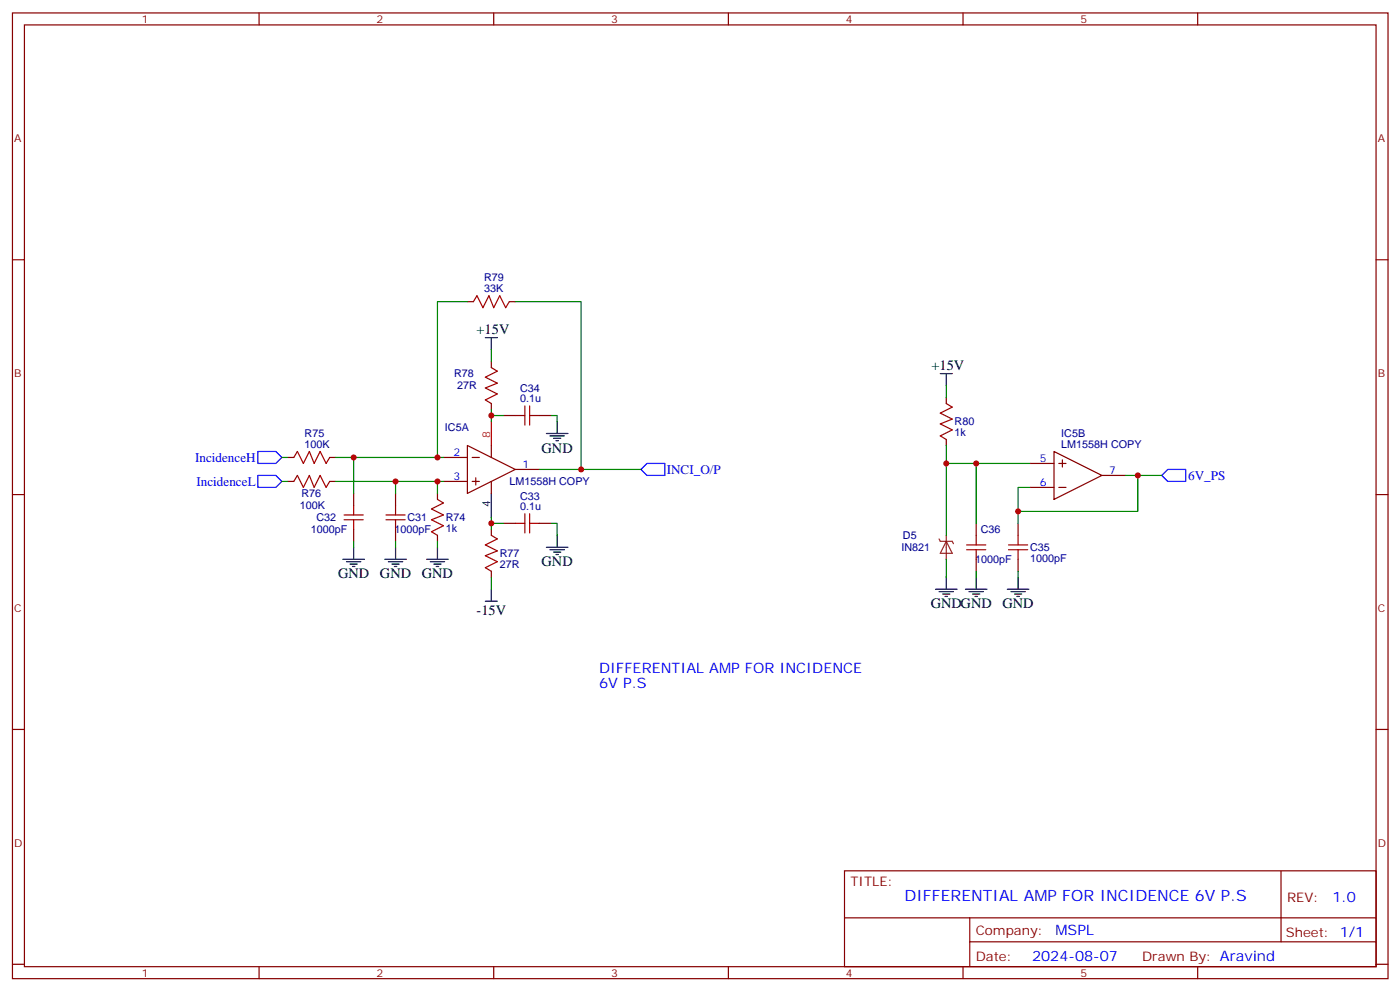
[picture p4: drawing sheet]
<svg xmlns="http://www.w3.org/2000/svg" width="413mm" height="292mm" viewBox="0 0 413 292" stroke-linecap="round" stroke-linejoin="round" font-family="sans-serif">
<g fill="none" stroke="#870000" stroke-width=".35">
<path d="M3.7 3.8h405.3v284.3h-405.3zM7.2 7.3h398.3v277.3h-398.3zM76.3 3.8v3.5M145.5 3.8v3.5M214.6 3.8v3.5M283.8 3.8v3.5M352.9 3.8v3.5M3.7 76.5h3.5M405.5 76.5h3.5M137.7 88.8h1.8M150.1 88.8h1.7M144.8 106.5v1.7"/>
<path d="M144.8 118.8v1.8M278.8 117.1v1.7M84.8 134.7h1.8M97.2 134.7h1.7M130.7 134.7h7M137.7 131.2l14.1 7-14.1 7.1zM139.1 134.7h2.2M144.8 131.2v3.5M148.3 122.3h3.5M151.8 138.2h7.1M158.9 122.3h3.5M278.8 129.4v1.8"/>
<path d="M303.5 136.5h7.1M310.6 132.9l14.1 7.1-14.1 7zM312 136.5h2.1M313.1 135.4v2.1M324.7 140h7.1M3.7 145.6h3.5M84.8 141.7h1.8M97.2 141.7h1.7M104.2 145.3v3.5M104.2 155.9v3.5M116.6 145.3v3.5M116.6 155.9v3.5"/>
<path d="M128.9 145.3v1.7M128.9 157.6v1.8M130.7 141.7h7M139.1 141.7h2.2M140.2 140.7v2.1M144.8 141.7v3.6M144.8 155.9v1.7M148.3 154.1h3.5M158.9 154.1h3.5M287.7 154.1v3.5M300 154.1v3.5M303.5 143.5h7.1"/>
<path d="M312 143.5h2.1M405.5 145.6h3.5M144.8 168.2v1.8M287.7 164.7v3.5M300 164.7v3.5M3.7 214.8h3.5M405.5 214.8h3.5M248.8 256.4h156.7v28.2h-156.7zM377.5 256.4v20.9M248.9 270.2h156.5M285.8 277.3h119.6M285.8 270.2v14.2"/>
<path d="M3.7 283.9h3.5M76.3 284.6v3.5M145.5 284.6v3.5M214.6 284.6v3.5M283.8 284.6v3.5M352.9 284.6v3.5M405.5 283.9h3.5"/>
</g>
<g fill="none" stroke="#000" stroke-width=".35">
<path d="M143 99.4h3.5M144.8 99.4v3.5M277.1 110h3.5M278.8 110v3.5M161 127.6h6.4M162.1 128.3h4.2M163.1 129h2.1M163.8 129.8h.7M164.2 124.1v3.5M144.8 145.3v7M164.2 157.6v3.5M101 164.7h6.4"/>
<path d="M102.1 165.4h4.2M103.2 166.1h2.1M103.9 166.8h.7M104.2 161.1v3.6M113.4 164.7h6.3M114.4 165.4h4.3M115.5 166.1h2.1M116.2 166.8h.7M116.6 161.1v3.6M125.7 164.7h6.4M126.8 165.4h4.2M127.8 166.1h2.2"/>
<path d="M128.6 166.8h.7M128.9 161.1v3.6M143 177h3.5M144.8 173.5v3.5M161 161.1h6.4M162.1 161.9h4.2M163.1 162.6h2.1M163.8 163.3h.7M275.7 173.5h6.3M276.7 174.2h4.3M277.8 174.9h2.1M278.5 175.6h.7"/>
<path d="M278.8 170v3.5M284.5 173.5h6.3M285.5 174.2h4.3M286.6 174.9h2.1M287.3 175.6h.7M287.7 170v3.5M296.8 173.5h6.4M297.9 174.2h4.2M298.9 174.9h2.2M299.6 175.6h.8M300 170v3.5"/>
</g>
<path d="M144.8 124.1v7.1" fill="none" stroke="#f00" stroke-width=".35"/>
<g fill="none" stroke="#a10000" stroke-width=".35">
<path d="M139.5 88.8l1-1.7 1.8 3.5 1.8-3.5 1.4 3.5 1.7-3.5 1.8 3.5 1.1-1.8M144.8 108.2l1.7 1.1-3.5 1.8 3.5 1.7-3.5 1.4 3.5 1.8-3.5 1.8 1.8 1M154.7 119.5v5.7M156.1 119.5v5.7M278.8 118.8l1.8 1.1-3.5 1.7 3.5 1.8-3.5 1.4 3.5 1.8-3.5 1.7 1.7 1.1M86.6 134.7l1-1.8 1.8 3.6 1.8-3.6 1.4 3.6 1.7-3.6 1.8 3.6 1.1-1.8M151.8 122.3h2.9M156.1 122.3h2.8M86.6 141.7l1-1.7 1.8 3.5 1.8-3.5 1.4 3.5 1.7-3.5 1.8 3.5 1.1-1.8M101.4 153h5.6M101.4 151.6h5.6M104.2 148.8v2.8"/>
<path d="M104.2 153v2.9M113.7 153h5.7M113.7 151.6h5.7M116.6 148.8v2.8M116.6 153v2.9M128.9 147l1.8 1.1-3.6 1.8 3.6 1.7-3.6 1.4 3.6 1.8-3.6 1.8 1.8 1M144.8 157.6l1.7 1.1-3.5 1.7 3.5 1.8-3.5 1.4 3.5 1.8-3.5 1.7 1.8 1.1M151.8 154.1h2.9M154.7 151.3v5.6M156.1 154.1h2.8M156.1 151.3v5.6M287.7 157.6v2.8"/>
<path d="M300 157.6v2.8M284.8 161.9h5.7M284.8 160.4h5.7M287.7 161.9v2.8M297.2 161.9h5.6M297.2 160.4h5.6M300 161.9v2.8"/>
</g>
<g fill="none" stroke="#008700" stroke-width=".35">
<path d="M137.7 88.8h-8.8v45.9M151.8 88.8h19.4v49.4h-12.3M144.8 102.9v3.6M278.8 113.5v3.6M83 134.7h1.8M98.9 134.7h31.8M104.2 134.7v10.6M144.8 120.6v3.5M144.8 122.3h3.5M162.4 122.3h1.8v1.8M171.2 138.2h17.7M278.8 131.2v26.4"/>
<path d="M278.8 136.5h8.9M303.5 136.5h-15.8v17.6M331.8 140h3.5v10.6h-35.3M335.3 140h7M83 141.7h1.8M98.9 141.7h31.8M104.2 159.4v1.7M116.6 141.7v3.6M116.6 159.4v1.7M128.9 141.7v3.6M128.9 159.4v1.7M144.8 152.3v3.6"/>
<path d="M144.8 154.1h3.5M162.4 154.1h1.8v3.5M303.5 143.5h-3.5v10.6M144.8 170v3.5M278.8 164.7v5.3M287.7 168.2v1.8M300 168.2v1.8"/>
</g>
<path d="M76 132.9h5.3l1.7 1.8-1.7 1.8h-5.3zM76 140h5.3l1.7 1.7-1.7 1.8h-5.3zM188.9 138.2l1.7-1.7h5.3v3.5h-5.3zM342.3 140l1.8-1.8h5.3v3.5h-5.3z" fill="none" stroke="#00f" stroke-width=".35"/>
<path d="M276.7 158.7l.4 .7h3.5l.4 .7M278.8 159.4l1.8 3.5h-3.5zM278.8 157.6v7.1" fill="none" stroke="#8c2424" stroke-width=".35"/>
<g fill="#c00">
<circle cx="104.2" cy="134.7" r=".88"/>
<circle cx="116.6" cy="141.7" r=".88"/>
<circle cx="128.9" cy="141.7" r=".88"/>
<circle cx="144.8" cy="154.1" r=".88"/>
<circle cx="144.8" cy="122.3" r=".88"/>
<circle cx="128.9" cy="134.7" r=".88"/>
<circle cx="171.2" cy="138.2" r=".88"/>
<circle cx="287.7" cy="136.5" r=".88"/>
<circle cx="300" cy="150.6" r=".88"/>
<circle cx="335.3" cy="140" r=".88"/>
<circle cx="278.8" cy="136.5" r=".88"/>
</g>
<text font-size="4.6" fill="#00f" x="266.5" y="265.2">DIFFERENTIAL AMP FOR INCIDENCE 6V P.S</text>
<g font-size="4.2">
<text x="140.4" y="98.3">+15V</text>
<text x="274.5" y="108.9">+15V</text>
<text x="159.6" y="133.3">GND</text>
<text x="159.6" y="166.8">GND</text>
<text x="99.6" y="170.3">GND</text>
<text x="112" y="170.3">GND</text>
<text x="124.3" y="170.3">GND</text>
<text x="274.2" y="179.1">GNDGND</text>
<text x="295.4" y="179.1">GND</text>
<text x="140.4" y="181">-15V</text>
</g>
<g font-size="4.2" fill="#00f">
<text x="176.5" y="198.2">DIFFERENTIAL AMP FOR INCIDENCE</text>
<text x="176.5" y="202.4">6V P.S</text>
<text x="392.6" y="265.7">1.0</text>
<text x="311" y="275.2">MSPL</text>
<text x="304.1" y="283">2024-08-07</text>
</g>
<g font-size="3.9" fill="#00f">
<text x="57.5" y="135.9">IncidenceH</text>
<text x="57.9" y="143">IncidenceL</text>
<text x="196.5" y="139.5">INCI_O/P</text>
<text x="350.1" y="141.3">6V_PS</text>
</g>
<g font-size="3.9" fill="#800">
<text x="250.6" y="261">TITLE:</text>
<text x="379.2" y="265.7">REV:</text>
<text x="287.5" y="275.2">Company:</text>
<text x="378.9" y="275.8">Sheet: 1/1</text>
<text x="287.5" y="282.9">Date:</text>
<text x="336.6" y="282.9">Drawn By: Aravind</text>
</g>
<g font-size="3.2" fill="#800">
<text x="41.8" y="6.8">1</text>
<text x="110.9" y="6.8">2</text>
<text x="180.1" y="6.8">3</text>
<text x="249.2" y="6.8">4</text>
<text x="318.3" y="6.8">5</text>
<text x="4.2" y="41.9">A</text>
<text x="406" y="41.9">A</text>
<text x="4.2" y="111.1">B</text>
<text x="406" y="111.1">B</text>
<text x="4.2" y="180.2">C</text>
<text x="406" y="180.2">C</text>
<text x="4.2" y="249.3">D</text>
<text x="406" y="249.3">D</text>
<text x="41.8" y="287.6">1</text>
<text x="110.9" y="287.6">2</text>
<text x="180.1" y="287.6">3</text>
<text x="249.2" y="287.6">4</text>
<text x="318.3" y="287.6">5</text>
</g>
<g font-size="3.2" fill="#000080">
<text x="142.7" y="82.8">R79</text>
<text x="142.7" y="86">33K</text>
<text x="133.8" y="111.1">R78</text>
<text x="134.7" y="114.6">27R</text>
<text x="153.3" y="118.5">0.1u</text>
<text x="153.3" y="115.3">C34</text>
<text x="281.3" y="125.3">R80</text>
<text x="89.8" y="131.9">100K</text>
<text x="89.8" y="128.7">R75</text>
<text x="131.1" y="127">IC5A</text>
<text x="281.3" y="128.4">1k</text>
<text x="312.7" y="131.8">LM1558H COPY</text>
<text x="312.7" y="128.7">IC5B</text>
<text x="150.1" y="142.9">LM1558H COPY</text>
<text x="88.4" y="149.9">100K</text>
<text x="88.8" y="146.4">R76</text>
<text x="153.3" y="147.1">C33</text>
<text x="93.2" y="153.4">C32</text>
<text x="120.1" y="153.5">C31</text>
<text x="131.4" y="153.5">R74</text>
<text x="153.3" y="150.2">0.1u</text>
<text x="91.6" y="157">1000pF</text>
<text x="116.3" y="157">1000pF</text>
<text x="131.4" y="156.6">1k</text>
<text x="266.1" y="158.7">D5</text>
<text x="289" y="157">C36</text>
<text x="147.2" y="167.2">27R</text>
<text x="147.2" y="164.1">R77</text>
<text x="265.6" y="162.3">IN821</text>
<text x="287.4" y="165.8">1000pF</text>
<text x="303.5" y="165.5">1000pF</text>
<text x="303.5" y="162.3">C35</text>
</g>
<text font-size="3.2" fill="#f00" x="144.4" y="129" transform="rotate(-90 144.4 129)">8</text>
<g font-size="3.2" fill="#00f">
<text x="133.6" y="134.3">2</text>
<text x="154" y="137.9">1</text>
<text x="306.5" y="136.1">5</text>
<text x="133.6" y="141.4">3</text>
<text x="306.5" y="143.2">6</text>
<text x="326.8" y="139.6">7</text>
</g>
<text font-size="3.2" x="144.4" y="149.4" transform="rotate(-90 144.4 149.4)">4</text>
</svg>
